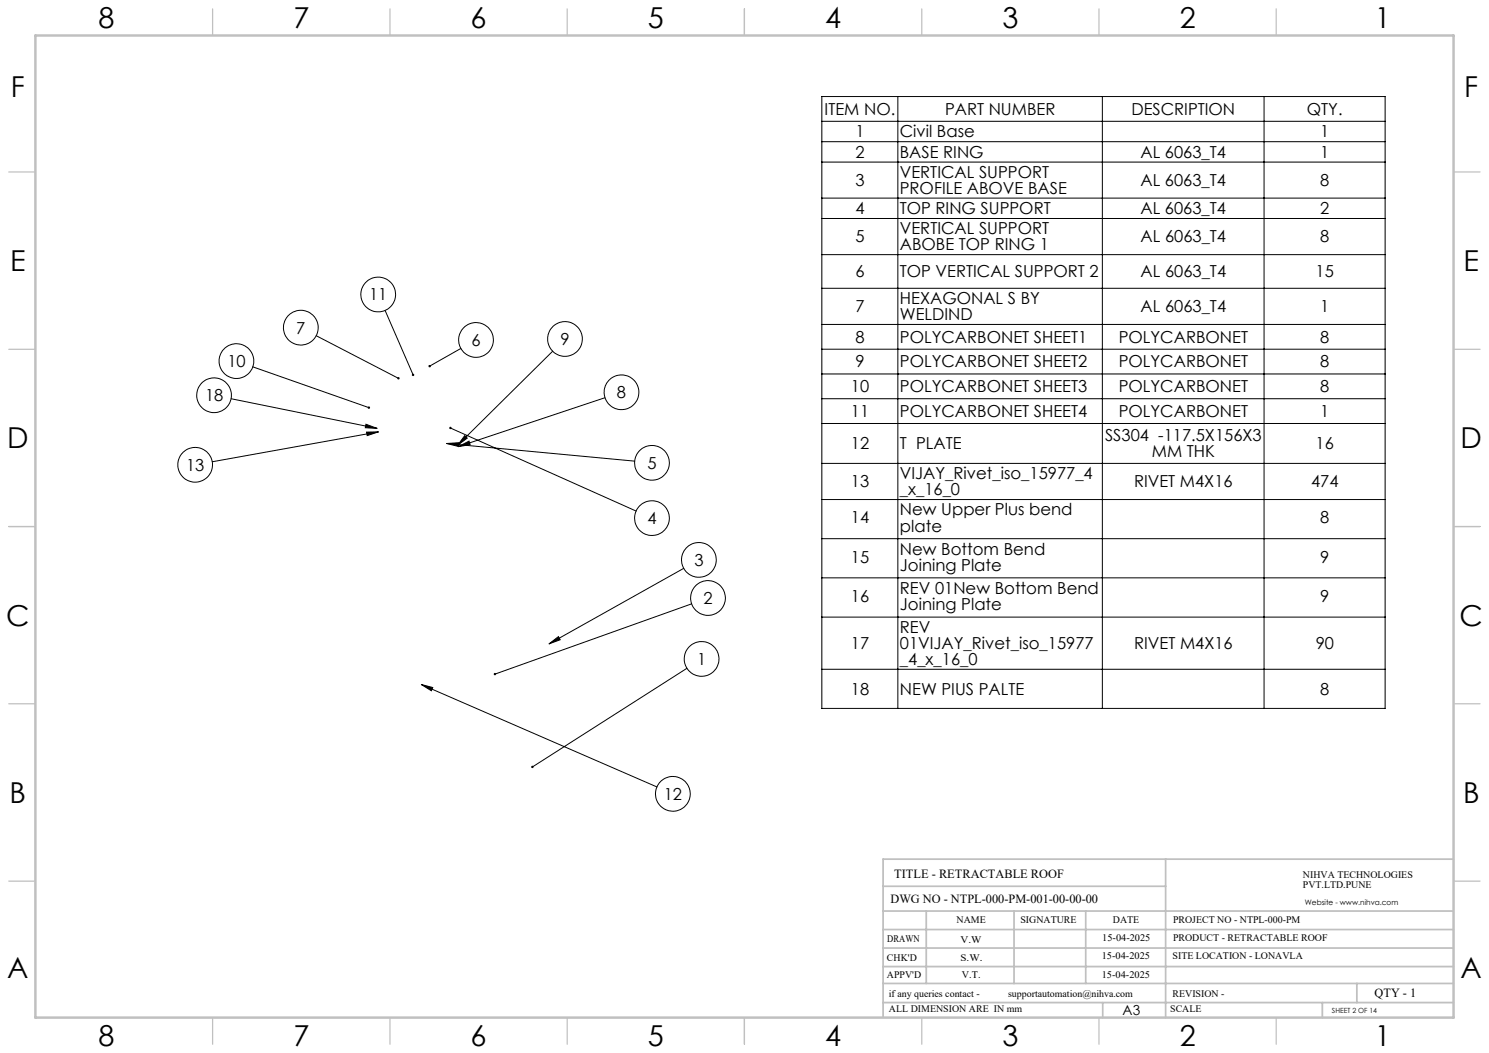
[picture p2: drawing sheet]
<svg xmlns="http://www.w3.org/2000/svg" width="420mm" height="297mm" viewBox="0 0 420 297" stroke-linecap="round" stroke-linejoin="round" font-family="sans-serif">
<g fill="none" stroke="#000" stroke-width=".28">
<path d="M231.8 27.2h158.9v172.6h-158.9zM231.8 34.2h158.9M231.8 40h158.9M253.3 27.2v172.6M310.9 27.2v172.6M356.6 27.2v172.6M231.8 45.7h158.9M231.8 55.9h158.9M231.8 61.6h158.9M231.8 71.8h158.9M89.2 94.7l23.2 12M108.6 87.6l7.9 18.1"/>
<path d="M130 98.3l-8.8 5M155.9 99.1l-26.8 26.5M231.8 81.3h158.9M231.8 91.5h158.9M231.8 98.5h158.9M65.2 112.5l41.2 8.3M71.3 103.5l32.7 11.5M103.2 119.7l3.2 1.1-3.4-.2zM170.6 112.2l-41.3 13.8M231.8 105.5h158.9M231.8 112.5h158.9M231.8 119.4h158.9"/>
<path d="M103.4 121.9l3.4-.1-3.2 1.1zM106.8 121.8l-46.9 8.4M126 125.1l3.3-.2-.1 1zM126 125.1l53 5M127 120.7l52.4 23.4M129.3 126l3-1.6 .3 1zM131.1 122.9l.7 .7-2.7 2zM231.8 130.7h158.9M231.8 140.9h158.9M231.8 151.9h158.9M192.9 160.3l-38 21.3M195.1 170.3l-55.5 19.8"/>
<path d="M231.8 163h158.9M231.8 174.1h158.9M118.9 193.1l3.2 .8-.4 .9zM118.9 193.1l66.4 28.9M154.9 181.6l2.6-2 .5 .8zM193.8 188.5l-43.6 27.8M231.8 188.8h158.9"/>
<circle cx="84.8" cy="92.4" r="4.9"/>
<circle cx="106.7" cy="83.1" r="4.9"/>
<circle cx="134.3" cy="95.9" r="4.9"/>
<circle cx="159.4" cy="95.6" r="4.9"/>
<circle cx="60.4" cy="111.5" r="4.9"/>
<circle cx="66.7" cy="101.8" r="4.9"/>
<circle cx="175.3" cy="110.6" r="4.9"/>
<circle cx="55.1" cy="131.1" r="4.9"/>
<circle cx="183.9" cy="130.5" r="4.9"/>
<circle cx="183.9" cy="146.1" r="4.9"/>
<circle cx="197.1" cy="157.9" r="4.9"/>
<circle cx="199.7" cy="168.7" r="4.9"/>
<circle cx="197.9" cy="185.9" r="4.9"/>
<circle cx="189.8" cy="223.9" r="4.9"/>
</g>
<g fill="none" stroke="#c0c0c0" stroke-width=".35">
<path d="M60 2.5v7.5M110 2.5v7.5M160 2.5v7.5M210 2.5v7.5M260 2.5v7.5M310 2.5v7.5M360 2.5v7.5M2.5 48.5h7.5M410 48.5h7.5M2.5 98.5h7.5M410 98.5h7.5M2.5 148.5h7.5"/>
<path d="M410 148.5h7.5M2.5 198.5h7.5M410 198.5h7.5M2.5 248.5h7.5M410 248.5h7.5M60 287v7.5M110 287v7.5M160 287v7.5M210 287v7.5M260 287v7.5M310 287v7.5M360 287v7.5"/>
</g>
<g fill="none" stroke="#c0c0c0" stroke-width=".5">
<path d="M249.1 257h160.9M249.1 250h79.7M261.3 257v20.4M286 257v20.4M306.2 257v20.4M328.8 242.3v44.7M410 242.3h-160.9v44.7M249.1 272.6h160.9M249.1 267.4h160.9M249.1 262.2h160.9M249.1 277.4h160.9M382.7 277.4v5.4"/>
<path d="M249.1 282.8h160.9M311 282.8v4.2M373 282.8v4.2"/>
</g>
<path d="M10 10h400v277h-400z" fill="none" stroke="#c0c0c0" stroke-width=".7"/>
<path d="M126 125.1l3.3-.2-.1 1zM131.1 122.9l.7 .7-2.7 2zM129.3 126l3-1.6 .3 1zM154.9 181.6l2.6-2 .5 .8zM139.4 189.9l-.1 .3 .3-.1-.3 .1a.34 .34 0 0 0 .4 .2 .34 .34 0 0 0 .2-.5 .34 .34 0 0 0-.5 0zM150 216l-.1 .5 .3-.2-.3 .2a.35 .35 0 0 0 .4 .1 .35 .35 0 0 0 .2-.5 .35 .35 0 0 0-.5-.1zM126.8 120.4v.2l.2 .1-.2-.1a.36 .36 0 0 0 .3 .4 .36 .36 0 0 0 .3-.5 .36 .36 0 0 0-.6-.1zM121 103l-.1 .4 .3-.1-.3 .1a.35 .35 0 0 0 .5 .2 .35 .35 0 0 0 .1-.5 .35 .35 0 0 0-.5-.1zM112.1 106.4v.5l.5 .1 .1-.1-.3-.2 .3 .2-.1-.5zM103.9 114.7l-.1 .4 .4 .2 .2-.2-.4-.1 .4 .1-.1-.3zM116.3 105.4l-.1 .5 .5 .1-.2-.3 .2 .3 .1-.5zM118.9 193.1l3.2 .8-.4 .9zM103.4 121.9l3.4-.1-3.2 1.1zM103.2 119.7l3.2 1.1-3.4-.2z" fill="#000"/>
<g font-size="8.1">
<text x="27.8" y="8">8</text>
<text x="82.8" y="8">7</text>
<text x="132.8" y="8">6</text>
<text x="182.8" y="8">5</text>
<text x="232.8" y="8">4</text>
<text x="282.8" y="8">3</text>
<text x="332.8" y="8">2</text>
<text x="387.8" y="8">1</text>
<text x="3" y="27.2">F</text>
<text x="413" y="27.2">F</text>
<text x="2.8" y="76.5">E</text>
<text x="412.8" y="76.5">E</text>
<text x="2" y="126.5">D</text>
<text x="412" y="126.5">D</text>
<text x="1.7" y="176.5">C</text>
<text x="411.7" y="176.5">C</text>
<text x="2.7" y="226.5">B</text>
<text x="412.7" y="226.5">B</text>
<text x="2" y="275.7">A</text>
<text x="412" y="275.7">A</text>
<text x="27.8" y="295">8</text>
<text x="82.8" y="295">7</text>
<text x="132.8" y="295">6</text>
<text x="182.8" y="295">5</text>
<text x="232.8" y="295">4</text>
<text x="282.8" y="295">3</text>
<text x="332.8" y="295">2</text>
<text x="387.8" y="295">1</text>
</g>
<g font-size="4.7">
<text x="232.6" y="32.4">ITEM NO.</text>
<text x="266.6" y="32.4">PART NUMBER</text>
<text x="319.1" y="32.4">DESCRIPTION</text>
<text x="368.6" y="32.4">QTY.</text>
<text x="241.3" y="38.8">1</text>
<text x="253.8" y="38.8">Civil Base</text>
<text x="372.4" y="38.8">1</text>
<text x="241.3" y="44.5">2</text>
<text x="253.8" y="44.5">BASE RING</text>
<text x="321.7" y="44.5">AL 6063_T4</text>
<text x="372.4" y="44.5">1</text>
<text x="241.3" y="52.5">3</text>
<text x="253.8" y="50.2">VERTICAL SUPPORT</text>
<text x="321.7" y="52.5">AL 6063_T4</text>
<text x="372.4" y="52.5">8</text>
<text x="253.8" y="54.7">PROFILE ABOVE BASE</text>
<text x="241.3" y="60.4">4</text>
<text x="253.8" y="60.4">TOP RING SUPPORT</text>
<text x="321.7" y="60.4">AL 6063_T4</text>
<text x="372.4" y="60.4">2</text>
<text x="241.3" y="68.4">5</text>
<text x="253.8" y="66.1">VERTICAL SUPPORT</text>
<text x="253.8" y="70.7">ABOBE TOP RING 1</text>
<text x="321.7" y="68.4">AL 6063_T4</text>
<text x="372.4" y="68.4">8</text>
<text x="241.3" y="78.2">6</text>
<text x="253.8" y="78.2">TOP VERTICAL SUPPORT 2</text>
<text x="321.7" y="78.2">AL 6063_T4</text>
<text x="371.1" y="78.2">15</text>
<text x="104.1" y="84.7">11</text>
<text x="241.3" y="88.1">7</text>
<text x="253.8" y="85.8">HEXAGONAL S BY</text>
<text x="321.7" y="88.1">AL 6063_T4</text>
<text x="372.4" y="88.1">1</text>
<text x="83.6" y="94.1">7</text>
<text x="253.8" y="90.3">WELDIND</text>
<text x="133" y="97.6">6</text>
<text x="158.1" y="97.3">9</text>
<text x="241.3" y="96.7">8</text>
<text x="253.8" y="96.7">POLYCARBONET SHEET1</text>
<text x="315.6" y="96.7">POLYCARBONET</text>
<text x="372.4" y="96.7">8</text>
<text x="64.1" y="103.5">10</text>
<text x="241.3" y="103.6">9</text>
<text x="253.8" y="103.6">POLYCARBONET SHEET2</text>
<text x="315.6" y="103.6">POLYCARBONET</text>
<text x="372.4" y="103.6">8</text>
<text x="57.8" y="113.2">18</text>
<text x="174" y="112.3">8</text>
<text x="240" y="110.6">10</text>
<text x="253.8" y="110.6">POLYCARBONET SHEET3</text>
<text x="315.6" y="110.6">POLYCARBONET</text>
<text x="372.4" y="110.6">8</text>
<text x="240" y="117.6">11</text>
<text x="253.8" y="117.6">POLYCARBONET SHEET4</text>
<text x="315.6" y="117.6">POLYCARBONET</text>
<text x="372.4" y="117.6">1</text>
<text x="311.7" y="124.5">SS304 -117.5X156X3</text>
<text x="240" y="126.7">12</text>
<text x="253.8" y="126.7">T PLATE</text>
<text x="324.9" y="129">MM THK</text>
<text x="371.1" y="126.7">16</text>
<text x="52.5" y="132.8">13</text>
<text x="182.6" y="132.2">5</text>
<text x="240" y="137.5">13</text>
<text x="253.8" y="135.2">VIJAY_Rivet_iso_15977_4</text>
<text x="319.9" y="137.5">RIVET M4X16</text>
<text x="369.8" y="137.5">474</text>
<text x="253.8" y="139.7">_x_16_0</text>
<text x="182.6" y="147.8">4</text>
<text x="240" y="147.7">14</text>
<text x="253.8" y="145.4">New Upper Plus bend</text>
<text x="253.8" y="149.9">plate</text>
<text x="372.4" y="147.7">8</text>
<text x="195.9" y="159.6">3</text>
<text x="240" y="158.7">15</text>
<text x="253.8" y="156.4">New Bottom Bend</text>
<text x="253.8" y="161">Joining Plate</text>
<text x="372.4" y="158.7">9</text>
<text x="253.8" y="167.5">REV 01New Bottom Bend</text>
<text x="198.4" y="170.3">2</text>
<text x="240" y="169.8">16</text>
<text x="253.8" y="172">Joining Plate</text>
<text x="372.4" y="169.8">9</text>
<text x="253.8" y="178.5">REV</text>
<text x="240" y="183.1">17</text>
<text x="253.8" y="183.1">01VIJAY_Rivet_iso_15977</text>
<text x="319.9" y="183.1">RIVET M4X16</text>
<text x="371.1" y="183.1">90</text>
<text x="196.6" y="187.5">1</text>
<text x="253.8" y="187.6">_4_x_16_0</text>
<text x="240" y="195.9">18</text>
<text x="253.8" y="195.9">NEW PIUS PALTE</text>
<text x="372.4" y="195.9">8</text>
<text x="187.2" y="225.6">12</text>
</g>
<text font-size="3.9" x="316.7" y="286.4">A3</text>
<g font-size="3.5">
<text x="252.2" y="247.6">TITLE - RETRACTABLE ROOF</text>
<text x="251.2" y="254.7">DWG NO - NTPL-000-PM-001-00-00-00</text>
<text x="387.7" y="281.1">QTY - 1</text>
</g>
<g font-size="2.8">
<text x="367.5" y="247.6">NIHVA TECHNOLOGIES</text>
<text x="367.5" y="250.5">PVT.LTD.PUNE</text>
<text x="269.8" y="260.3">NAME</text>
<text x="287.8" y="260.3">SIGNATURE</text>
<text x="313.9" y="260.4">DATE</text>
<text x="330.9" y="260.4">PROJECT NO - NTPL-000-PM</text>
<text x="250.3" y="265.6">DRAWN</text>
<text x="270.9" y="266.1">V.W</text>
<text x="310.9" y="265.5">15-04-2025</text>
<text x="330.9" y="265.5">PRODUCT - RETRACTABLE ROOF</text>
<text x="250.2" y="271.1">CHK'D</text>
<text x="250.2" y="275.8">APPV'D</text>
<text x="270.9" y="271.1">S.W.</text>
<text x="271.3" y="275.8">V.T.</text>
<text x="310.8" y="270.6">15-04-2025</text>
<text x="310.8" y="275.8">15-04-2025</text>
<text x="330.7" y="270.6">SITE LOCATION - LONAVLA</text>
<text x="250.7" y="281.1">if any queries contact -</text>
<text x="284.3" y="281.1">supportautomation@nihva.com</text>
<text x="330.7" y="281.1">REVISION -</text>
<text x="250.7" y="285.6">ALL DIMENSION ARE IN mm</text>
<text x="330.1" y="285.6">SCALE</text>
</g>
<text font-size="2.1" x="368.1" y="255.1">Website - www.nihva.com</text>
<text font-size="2" x="375.7" y="285.6">SHEET 2 OF 14</text>
</svg>
